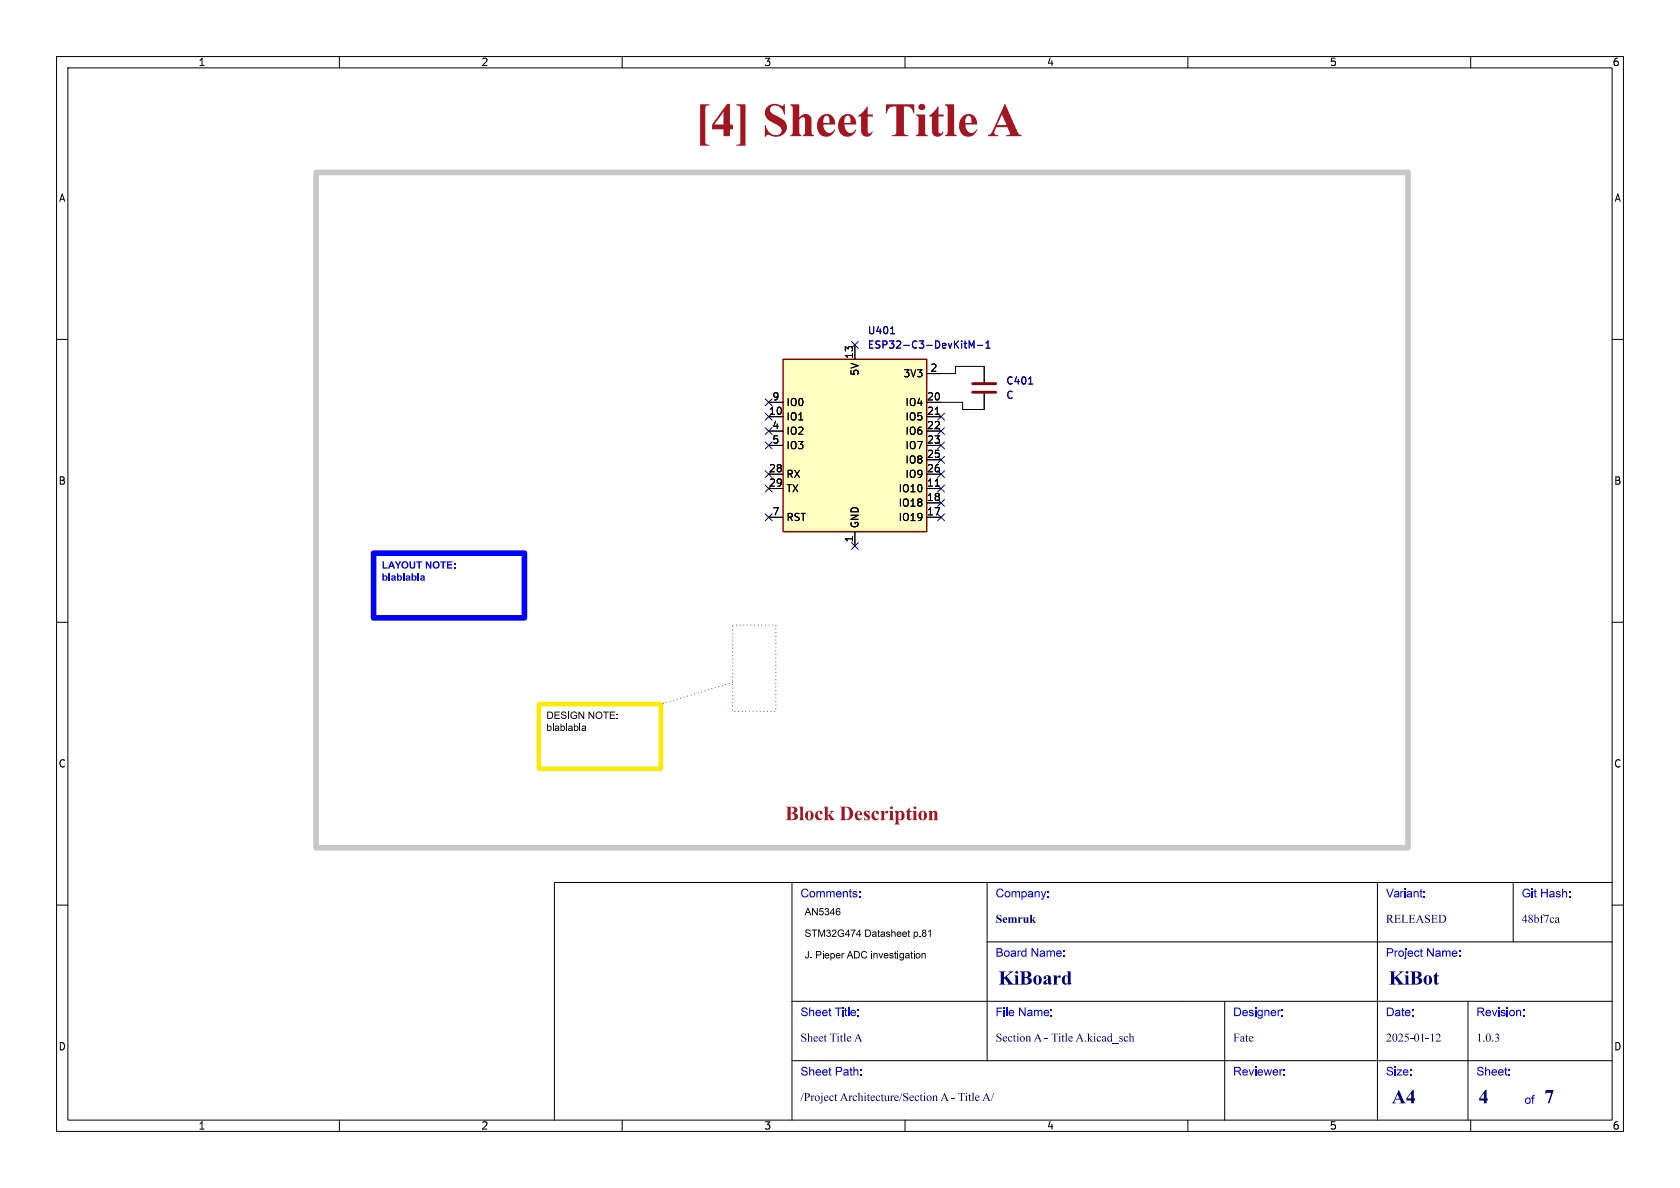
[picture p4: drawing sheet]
<svg xmlns="http://www.w3.org/2000/svg" width="297mm" height="210mm" viewBox="0 0 297 210" stroke-linecap="round" stroke-linejoin="round" font-family="sans-serif">
<g fill="none" stroke="#000" stroke-width=".18">
<path d="M10 10h277v190h-277zM12 12h273v186h-273zM60 10v2M110 10v2M160 10v2M210 10v2M260 10v2M10 60h2M174 64.8v2.8M174 69.6v2.8M285 60h2M10 110h2"/>
<path d="M285 110h2M140 156v42M174.5 156v31.5M243.5 156v42M267.5 156v10.5M285 156h-187v42M10 160h2M140 177h145M174.5 166.5h110.5M216.5 177v21M259.5 177v21M285 160h2"/>
<path d="M60 198v2M110 198v2M140 187.5h145M160 198v2M210 198v2M260 198v2"/>
</g>
<path d="M172 69.3h4M172 67.8h4" fill="none" stroke="#840000" stroke-width=".51"/>
<path d="M181.8 67.9h.8" fill="none" stroke="#0000c2" stroke-width=".18"/>
<path d="M138.4 63.5h25.4v30.5h-25.4z" fill="#ffffc2"/>
<path d="M138.4 63.5h25.4v30.5h-25.4z" fill="none" stroke="#840000" stroke-width=".25"/>
<g fill="none" stroke="#000" stroke-width=".18">
<path d="M135.9 73.7h2.5M135.9 71.1h2.5M135.9 76.2h2.5M135.9 78.7h2.5M151.1 61v2.5M163.8 73.7h2.6M163.8 66h2.6M163.8 71.1h2.6M163.8 76.2h2.6M163.8 78.7h2.6M165.3 73.2h.8M135.9 86.4h2.5"/>
<path d="M135.9 91.4h2.5M135.9 83.8h2.5M151.1 94v2.5M163.8 86.4h2.6M163.8 91.4h2.6M163.8 88.9h2.6M163.8 81.3h2.6M163.8 83.8h2.6M165.3 85.9h.8"/>
</g>
<path d="M157.4 59h.8M170.4 60.7h.5M170.8 61.5h.1M171.3 61.5v-1.2l.5 .9 .4-.9v1.2M172.8 61.1h1M174.3 61.5h.7M174.3 60.6l.4-.3v1.2" fill="none" stroke="#0000c2" stroke-width=".18"/>
<path d="M66 97.8h26.7v11.4h-26.7z" fill="none" stroke="#00f" stroke-width="1"/>
<g fill="#00f">
<path d="M67.6 99.2h.3v1.1h.6v.2h-.9z"/>
<path d="M69.1 99.2h.2l.6 1.3h-.3l-.1-.3h-.5l-.1 .3h-.3l.2-.5h.6l-.2-.5-.2 .5h-.2z"/>
<path d="M69.8 99.2h.3l.3 .5 .3-.5h.3l-.5 .8v.5h-.3v-.5z"/>
<path d="M71.1 99.4a.64 .64 0 0 1 1 .1 .64 .64 0 0 1-.3 .9 .64 .64 0 0 1-.8-.5h.2a.39 .39 0 0 0 .5 .4 .39 .39 0 0 0 .2-.6 .36 .36 0 0 0-.4-.3 .36 .36 0 0 0-.3 .5h-.2z"/>
<path d="M72.4 99.2h.3v.7a.27 .27 0 0 0 .2 .4 .27 .27 0 0 0 .3-.4v-.7h.2v.7a.52 .52 0 0 1-.5 .6 .52 .52 0 0 1-.5-.6z"/>
<path d="M73.6 99.2h1v.2h-.4v1.1h-.2v-1.1h-.4z"/>
<path d="M75.3 99.2h.2l.5 .9v-.9h.3v1.3h-.3l-.5-.8v.8h-.2z"/>
<path d="M76.7 99.4a.64 .64 0 0 1 1 .1 .64 .64 0 0 1-.4 .9 .64 .64 0 0 1-.8-.5h.3a.39 .39 0 0 0 .5 .4 .39 .39 0 0 0 .1-.6 .36 .36 0 0 0-.4-.3 .36 .36 0 0 0-.2 .5h-.3z"/>
<path d="M77.8 99.2h1v.2h-.3v1.1h-.3v-1.1h-.4z"/>
<path d="M79 99.2h1v.2h-.7v.3h.6v.2h-.6v.4h.7v.2h-1z"/>
<path d="M80.2 99.6h.3v.2h-.3z"/>
<path d="M80.2 100.3h.3v.2h-.3z"/>
<path d="M67.6 101.4h.3v.4a.42 .42 0 0 1 .6 .4 .42 .42 0 0 1-.7 .3v.1h-.2v-.4h.3a.25 .25 0 0 0 .3 .3 .25 .25 0 0 0 .1-.5l-.3-.1-.1 .3h-.3z"/>
<path d="M68.7 101.4h.3v1.2h-.3z"/>
<path d="M69.3 101.8a.41 .41 0 0 1 .4-.1 .41 .41 0 0 1 .3 .4v.5l-.3-.1-.4 .1-.2-.2 .5 .1 .1-.3-.3 .2h-.3l.1-.2 .5-.2-.1-.1-.4 .1z"/>
<path d="M70.2 101.4h.2v.4a.42 .42 0 0 1 .7 .4 .42 .42 0 0 1-.7 .3v.1h-.2v-.4h.2a.25 .25 0 0 0 .3 .3 .25 .25 0 0 0 .1-.5l-.2-.1-.2 .3h-.2z"/>
<path d="M71.3 101.4h.2v1.2h-.2z"/>
<path d="M71.8 101.8a.41 .41 0 0 1 .5-.1 .41 .41 0 0 1 .2 .4l.1 .5-.3-.1-.4 .1-.2-.2 .5 .1 .1-.3-.4 .2h-.2v-.2l.6-.2-.1-.1-.5 .1z"/>
<path d="M72.7 101.4h.3v.4a.42 .42 0 0 1 .7 .4 .42 .42 0 0 1-.7 .3v.1h-.3v-.4h.3a.25 .25 0 0 0 .3 .3 .25 .25 0 0 0 .1-.5l-.3-.1-.1 .3h-.3z"/>
<path d="M73.8 101.4h.3v1.2h-.3z"/>
<path d="M74.4 101.8a.41 .41 0 0 1 .4-.1 .41 .41 0 0 1 .3 .4v.5l-.2-.1-.5 .1-.1-.2 .4 .1 .1-.3-.3 .2h-.2v-.2l.5-.2v-.1l-.5 .1z"/>
</g>
<path d="M95.2 124.5h21.6v11.4h-21.6z" fill="none" stroke="#faec00" stroke-width=".8"/>
<g fill="#000">
<path d="M96.7 127.9h.2v.5a.41 .41 0 0 1 .5 .1 .41 .41 0 0 1 0 .5 .41 .41 0 0 1-.5 .1v.1h-.2v-.5h.2a.29 .29 0 0 0 .4 .3 .29 .29 0 0 0 0-.5l-.2-.1-.2 .3h-.2zM96.7 125.8h.5a.65 .65 0 0 1 .6 .6 .65 .65 0 0 1-.6 .7h-.5v-.2h.5a.49 .49 0 0 0 .4-.5 .49 .49 0 0 0-.4-.4h-.3v.9h-.2zM97.7 127.9h.2v1.3h-.2zM98 125.8h1v.2h-.8v.3h.7v.2h-.7v.4h.8v.2h-1zM98.1 128.4a.4 .4 0 0 1 .5-.1 .4 .4 0 0 1 .3 .3v.6l-.2-.1a.37 .37 0 0 1-.4 .1 .37 .37 0 0 1-.2-.2h.1a.22 .22 0 0 0 .3 .1 .22 .22 0 0 0 .1-.3l-.5 .2 .1-.3 .5-.1-.2-.2-.4 .1zM99.3 125.9a.51 .51 0 0 1 .8 .2h-.1a.28 .28 0 0 0-.4-.2 .28 .28 0 0 0-.2 .3 .6 .6 0 0 1 .7 .7 .54 .54 0 0 1-.5 .2 .54 .54 0 0 1-.4-.5h.1a.33 .33 0 0 0 .4 .3 .33 .33 0 0 0 .3-.3h-.1a.48 .48 0 0 1-.5-.2 .48 .48 0 0 1-.1-.5zM99.1 127.9h.1v.5a.41 .41 0 0 1 .6 .1 .41 .41 0 0 1 0 .5 .41 .41 0 0 1-.6 .1v.1h-.1v-.5h.1a.29 .29 0 0 0 .5 .3 .29 .29 0 0 0 0-.5l-.3-.1-.2 .3h-.1zM100.1 127.9h.1v1.3h-.1zM100.4 125.8h.2v1.3h-.2zM100.5 128.4a.4 .4 0 0 1 .4-.1 .4 .4 0 0 1 .3 .3l.1 .6-.2-.1a.37 .37 0 0 1-.4 .1 .37 .37 0 0 1-.3-.2l.4 .1 .3-.2v-.1l-.7 .2 .2-.3 .5-.1-.2-.2-.5 .1zM101 125.9a.59 .59 0 0 1 1 .3h-.1a.49 .49 0 0 0-.7-.1 .49 .49 0 0 0-.1 .7 .49 .49 0 0 0 .7 .1l.1-.3h-.4v-.2h.5v.5a.69 .69 0 0 1-1 0 .69 .69 0 0 1 0-1zM101.5 127.9h.1v.5a.41 .41 0 0 1 .6 .1 .41 .41 0 0 1 0 .5 .41 .41 0 0 1-.6 .1v.1h-.1v-.5h.1a.29 .29 0 0 0 .4 .3 .29 .29 0 0 0 0-.5l-.2-.1-.2 .3h-.1z"/>
<path d="M102.3 125.8h.1l.7 1v-1h.2v1.3h-.2l-.7-1v1h-.1zM102.5 127.9h.1v1.3h-.1zM102.9 128.4a.4 .4 0 0 1 .4-.1 .4 .4 0 0 1 .3 .3v.6l-.1-.1a.37 .37 0 0 1-.4 .1 .37 .37 0 0 1-.3-.2h.2a.22 .22 0 0 0 .2 .1 .22 .22 0 0 0 .2-.3l-.6 .2 .2-.3 .4-.1-.1-.2-.5 .1zM104 125.8h.2l.7 1v-1h.2v1.3h-.2l-.7-1v1h-.2zM105.4 126a.63 .63 0 0 1 1 0 .63 .63 0 0 1-.3 1 .63 .63 0 0 1-.8-.5h.2a.47 .47 0 0 0 .5 .3 .47 .47 0 0 0 .4-.6 .47 .47 0 0 0-.7-.2l-.2 .2v.3h-.2zM106.6 125.8h1v.2h-.4v1.1h-.2v-1.1h-.4zM107.8 125.8h.9v.2h-.7v.3h.7v.2h-.7v.4h.8v.2h-1zM109 126.1h.2v.2h-.2zM109 126.9h.2v.2h-.2z"/>
</g>
<path d="M55.9 30.5h193v119.4h-193z" fill="none" stroke="#c8c8c8" stroke-width="1"/>
<path d="M129.5 110.5h7.7v15.2h-7.7zM129.5 120.7l-12.7 3.8" fill="none" stroke="#f00" stroke-width=".18" stroke-dasharray="0 .6"/>
<g fill="none" stroke="#000" stroke-width=".18">
<path d="M135.9 71.1h2.5M135.9 73.7h2.5M135.9 76.2h2.5M135.9 78.7h2.5M151.1 61v2.5M163.8 66h5.1v-1.2h5.1v2.8M163.8 73.7h2.6M163.8 76.2h2.6M163.8 78.7h2.6M165.3 73.2h.8M174 69.6v2.8h-3.8v-1.3h-6.4M135.9 86.4h2.5"/>
<path d="M135.9 91.4h2.5M135.9 83.8h2.5M151.1 94v2.5M163.8 86.4h2.6M163.8 91.4h2.6M163.8 88.9h2.6M163.8 81.3h2.6M163.8 83.8h2.6M165.3 85.9h.8"/>
</g>
<g fill="none" stroke="#000084" stroke-width=".18">
<path d="M135.3 73.1l1.2 1.2M135.3 78.1l1.2 1.2M135.3 75.6l1.2 1.2M135.3 70.5l1.2 1.2M136.5 73.1l-1.2 1.2M136.5 78.1l-1.2 1.2M136.5 75.6l-1.2 1.2M136.5 70.5l-1.2 1.2M150.5 60.4l1.2 1.2M151.7 60.4l-1.2 1.2M165.8 78.1l1.2 1.2M165.8 73.1l1.2 1.2"/>
<path d="M165.8 75.6l1.2 1.2M167 78.1l-1.2 1.2M167 73.1l-1.2 1.2M167 75.6l-1.2 1.2M135.3 83.2l1.2 1.2M135.3 85.8l1.2 1.2M135.3 90.8l1.2 1.2M136.5 83.2l-1.2 1.2M136.5 85.8l-1.2 1.2M136.5 90.8l-1.2 1.2M150.5 95.9l1.2 1.2M151.7 95.9l-1.2 1.2"/>
<path d="M165.8 83.2l1.2 1.2M165.8 85.8l1.2 1.2M165.8 80.7l1.2 1.2M165.8 88.3l1.2 1.2M165.8 90.8l1.2 1.2M167 83.2l-1.2 1.2M167 85.8l-1.2 1.2M167 80.7l-1.2 1.2M167 88.3l-1.2 1.2M167 90.8l-1.2 1.2"/>
</g>
<path d="M157.4 59h.8M170.4 60.7h.5M170.8 61.5h.1M171.3 61.5v-1.2l.5 .9 .4-.9v1.2M172.8 61.1h1M174.3 61.5h.7M174.3 60.6l.4-.3v1.2M181.8 67.9h.8" fill="none" stroke="#0000c2" stroke-width=".18"/>
<text font-size="8.4" fill="#a21622" x="122.9" y="26.3">[4] SheetTitle A</text>
<text font-size="3.5" fill="#a21622" x="138.8" y="145.4">BlockDescription</text>
<g font-size="3.5" fill="#00007f">
<text x="176.5" y="175">KiBoard</text>
<text x="245.5" y="175">KiBot</text>
<text x="246" y="196">A4</text>
<text x="261.4" y="196">4</text>
<text x="273" y="196">7</text>
</g>
<g font-size="2.1" fill="#00f">
<text x="141.5" y="159.2">Comments:</text>
<text x="176" y="159.2">Company:</text>
<text x="245" y="159.2">Variant:</text>
<text x="269" y="159.2">Git Hash:</text>
<text x="176" y="169.7">Board Name:</text>
<text x="245" y="169.7">Project Name:</text>
<text x="141.5" y="180.2">Sheet Title:</text>
<text x="176" y="180.2">File Name:</text>
<text x="218" y="180.2">Designer:</text>
<text x="245" y="180.2">Date:</text>
<text x="261" y="180.2">Revision:</text>
<text x="141.5" y="190.7">Sheet Path:</text>
<text x="218" y="190.7">Reviewer:</text>
<text x="245" y="190.7">Size:</text>
<text x="261" y="190.7">Sheet:</text>
<text x="269.5" y="195.7">of</text>
</g>
<g font-size="2.1" fill="#00007f">
<text x="176" y="163.7">Semruk</text>
<text x="245" y="163.7">RELEASED</text>
<text x="269" y="163.7">48bf7ca</text>
<text x="141.5" y="184.7">SheetTitle A</text>
<text x="176" y="184.7">SectionA - Title A.kicad_sch</text>
<text x="218" y="184.7">Fate</text>
<text x="245" y="184.7">2025-01-12</text>
<text x="261" y="184.7">1.0.3</text>
<text x="141.5" y="195.2">/ProjectArchitecture/SectionA - Title A/</text>
</g>
<g font-size="1.8">
<text x="35" y="11.9">1</text>
<text x="85" y="11.9">2</text>
<text x="135" y="11.9">3</text>
<text x="185" y="11.9">4</text>
<text x="235" y="11.9">5</text>
<text x="285" y="11.9">6</text>
<text x="10.3" y="35.9">A</text>
<text x="285.3" y="35.9">A</text>
<text x="150.9" y="63.5" transform="rotate(-90 150.9 63.5)">13</text>
<text x="164.4" y="65.8">2</text>
<text x="136.5" y="70.9">9</text>
<text x="138.9" y="72">IO0</text>
<text x="152" y="66.5" transform="rotate(-90 152 66.5)">5V</text>
<text x="159.6" y="66.9">3V3</text>
<text x="160" y="72">IO4</text>
<text x="163.8" y="70.9">20</text>
<text x="135.8" y="73.4">10</text>
<text x="136.5" y="75.9">4</text>
<text x="138.9" y="74.5">IO1</text>
<text x="138.9" y="77.1">IO2</text>
<text x="160" y="74.5">IO5</text>
<text x="160" y="77.1">IO6</text>
<text x="163.8" y="73.4">21</text>
<text x="163.8" y="75.9">22</text>
<text x="135.8" y="83.6">28</text>
<text x="136.5" y="78.5">5</text>
<text x="138.9" y="79.6">IO3</text>
<text x="160" y="79.6">IO7</text>
<text x="160" y="82.1">IO8</text>
<text x="163.8" y="78.5">23</text>
<text x="163.8" y="81">25</text>
<text x="163.8" y="83.6">26</text>
<text x="10.3" y="85.9">B</text>
<text x="135.8" y="86.1">29</text>
<text x="138.9" y="84.7">RX</text>
<text x="138.9" y="87.2">TX</text>
<text x="158.8" y="87.2">IO10</text>
<text x="158.8" y="89.8">IO18</text>
<text x="160" y="84.7">IO9</text>
<text x="163.8" y="86.1">11</text>
<text x="163.8" y="88.6">18</text>
<text x="285.3" y="85.9">B</text>
<text x="136.5" y="91.2">7</text>
<text x="138.9" y="92.3">RST</text>
<text x="150.9" y="96" transform="rotate(-90 150.9 96)">1</text>
<text x="152" y="93.5" transform="rotate(-90 152 93.5)">GND</text>
<text x="158.8" y="92.3">IO19</text>
<text x="163.8" y="91.2">17</text>
<text x="10.3" y="135.9">C</text>
<text x="285.3" y="135.9">C</text>
<text x="142.2" y="165.8">STM32G474 Datasheet p.81</text>
<text x="142.2" y="162">AN5346</text>
<text x="142.2" y="169.6">J. Pieper ADC investigation</text>
<text x="10.3" y="185.9">D</text>
<text x="285.3" y="185.9">D</text>
<text x="35" y="199.9">1</text>
<text x="85" y="199.9">2</text>
<text x="135" y="199.9">3</text>
<text x="185" y="199.9">4</text>
<text x="235" y="199.9">5</text>
<text x="285" y="199.9">6</text>
</g>
<g font-size="1.8" fill="#0000c2">
<text x="153.3" y="59.3">U401</text>
<text x="153.3" y="61.8">ESP32-C3-DevKitM-1</text>
<text x="177.8" y="68.2">C401</text>
<text x="177.8" y="70.7">C</text>
</g>
</svg>
